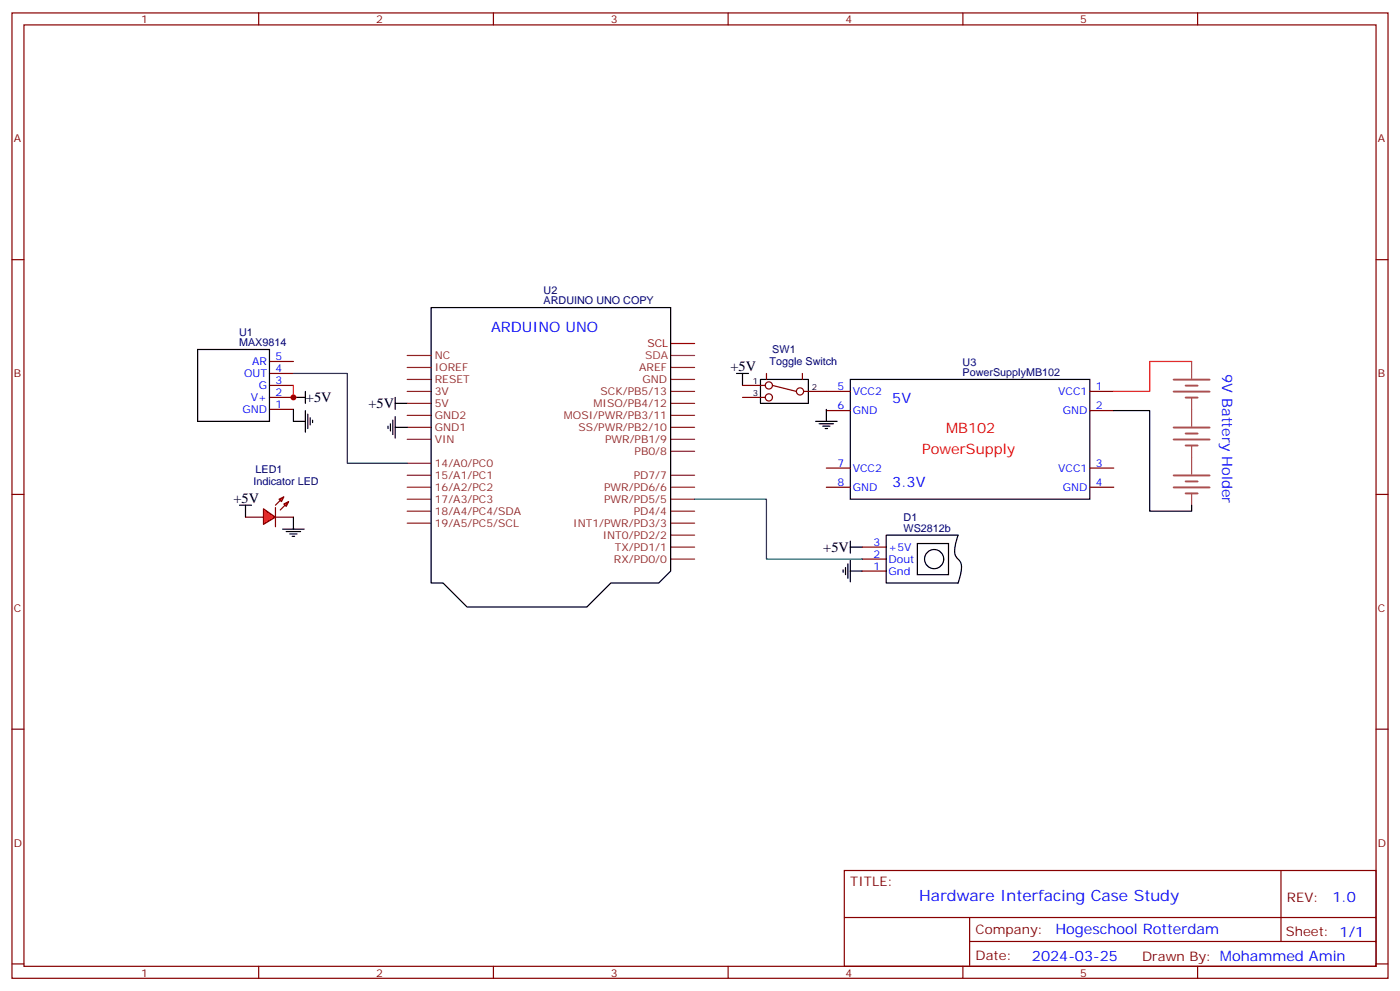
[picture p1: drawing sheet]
<svg xmlns="http://www.w3.org/2000/svg" width="412mm" height="292mm" viewBox="0 0 412 292" stroke-linecap="round" stroke-linejoin="round" font-family="sans-serif">
<g fill="none" stroke="#870000" stroke-width=".35">
<path d="M3.5 3.8h405.4v284.3h-405.4zM7.1 7.3h398.2v277.3h-398.2zM76.2 3.8v3.5M145.3 3.8v3.5M214.5 3.8v3.5M283.6 3.8v3.5M352.8 3.8v3.5M3.5 76.5h3.6M405.3 76.5h3.6M79.4 117.1h7M79.4 113.5h7M79.4 110h7"/>
<path d="M79.4 106.5h7M243.4 115.3h7.1M321 115.3h7.1M79.4 120.6h7M243.4 120.9h7.1M243.4 137.9h7.1M321 120.9h7.1M321 137.9h7.1M3.5 145.6h3.6M243.4 143.5h7.1M321 143.5h7.1M405.3 145.6h3.6"/>
<path d="M254 168.2h7.1M254 164.7h7.1M254 161.1h7.1M3.5 214.8h3.6M405.3 214.8h3.6M248.7 256.4h156.6v28.2h-156.6zM377.3 256.4v20.9M248.7 270.2h156.5M285.6 277.3h119.6M285.6 270.2v14.2M3.5 283.9h3.6M76.2 284.6v3.5"/>
<path d="M145.3 284.6v3.5M214.5 284.6v3.5M283.6 284.6v3.5M352.8 284.6v3.5M405.3 283.9h3.6"/>
</g>
<g fill="none" stroke="#000" stroke-width=".35">
<path d="M127 90.6h70.6v77.6l-3.6 3.5h-14.1l-7 7.1h-35.3l-7.1-7.1h-3.5zM58.2 102.9h21.2v21.2h-21.2zM86.4 117.1h3.6M90 115.3v3.5M116.4 118.8h3.5M116.4 117.1v3.5M217 110h3.5M218.7 110v3.5M250.5 111.8h70.5v35.2h-70.5zM86.4 120.6v3.5h3.6M90 120.9v6.4M90.7 122v4.2"/>
<path d="M91.4 123v2.2M92.1 123.8v.7M114.3 125.5v.7M115 124.8v2.1M115.7 123.8v4.2M116.4 122.7v6.3M116.4 125.9h3.5M240.2 124.1h6.4M241.3 124.8h4.2M242.4 125.5h2.1M243.1 126.2h.7M243.4 120.6v3.5"/>
<path d="M328.1 120.9h10.6v29.7h12.3v-1.8M70.6 148.8h3.5M72.3 148.8v3.5M250.5 159.4v3.5M261.1 157.6h21.1l-.5 1.6a5.6 5.6 0 0 0 0 4.8 4.1 4.1 0 0 1 1.3 4.8l-.8 2.9h-21.1zM248.4 167.9v.7M249.1 167.1v2.2M249.8 166.1v4.2M250.5 168.2h3.5M250.5 165v6.4M250.5 161.1h3.5M270.2 160.1h9.2v9.2h-9.2z"/>
<circle cx="275.2" cy="164.7" r="2.82"/>
</g>
<path d="M345.7 111.8h10.6M345.7 115.3h10.6M349.2 113.6h3.6M349.2 117.1h3.6M345.7 125.9h10.6M345.7 129.5h10.6M349.2 127.7h3.6M349.2 131.2h3.6M345.7 140h10.6M345.7 143.6h10.6M349.2 141.8h3.6M349.2 145.3h3.6" fill="none" stroke="#a64a4a" stroke-width=".56"/>
<path d="M351 106.5v3.4M351 110.1v1.4M351 117.1v7M351 124.2v1.4M351 131.2v7M351 138.3v1.4M351 145.3v3.5" fill="none" stroke="#a64a4a" stroke-width=".35"/>
<path d="M86.4 113.5v3.6M351 106.5h-12.3v8.8h-10.6" fill="none" stroke="#f00" stroke-width=".35"/>
<g fill="none" stroke="#8c2424" stroke-width=".35">
<path d="M119.9 118.8h7.1M119.9 115.3h7.1M119.9 111.8h7.1M119.9 108.2h7.1M119.9 104.7h7.1M197.6 118.8h7M197.6 115.3h7M197.6 111.8h7M197.6 108.2h7M119.9 140h7.1M119.9 129.4h7.1M119.9 125.9h7.1"/>
<path d="M119.9 122.3h7.1M119.9 136.5h7.1M197.6 140h7M197.6 132.9h7M197.6 129.4h7M197.6 125.9h7M197.6 122.3h7M119.9 154.1h7.1M119.9 150.6h7.1M119.9 147h7.1M119.9 143.5h7.1M197.6 157.6h7"/>
<path d="M197.6 154.1h7M197.6 150.6h7M197.6 147h7M197.6 143.5h7M197.6 164.7h7M197.6 161.1h7"/>
</g>
<path d="M197.6 104.7h7" fill="none" stroke="#933" stroke-width=".35"/>
<path d="M197.6 101.2h7" fill="none" stroke="#900" stroke-width=".35"/>
<path d="M86.4 110h15.9v26.5h17.6" fill="none" stroke="#008700" stroke-width=".35"/>
<g fill="#f00" stroke="#870000" stroke-width=".35">
<path d="M77.6 149.9l3.5 2.4-3.5 2.1z"/>
<path d="M81.1 149.5v5.7z"/>
</g>
<g fill="#870000" stroke="#870000" stroke-width=".35">
<path d="M81.1 148.8l1.4-1.4z"/>
<path d="M82.5 150.2l1.5-1.4z"/>
</g>
<g fill="#f00" stroke="#870000" stroke-width=".35">
<path d="M82.2 147l1.4-.7-.7 1.4z"/>
<path d="M83.6 148.4l1.4-.7-.7 1.5z"/>
</g>
<g fill="none" stroke="#870000" stroke-width=".35">
<path d="M218.7 117.1h6.7M218.7 113.5h6.7M225.8 110v1.8M227.5 113.5l7.1 1.8M236.4 110v1.8M236.7 115.3h6.7M72.3 152.3h5.3M81.1 152.3h5.3"/>
<circle cx="226.5" cy="113.5" r="1.06"/>
<circle cx="226.5" cy="117.1" r="1.06"/>
<circle cx="235.7" cy="115.3" r="1.06"/>
</g>
<path d="M224 111.8h14.1v7h-14.1zM83.3 155.9h6.3M84.3 156.6h4.2M85.4 157.3h2.1M86.1 158h.7M86.4 152.3v3.6" fill="none" stroke="#000" stroke-width=".35"/>
<path d="M204.6 147h21.2v17.7h28.2" fill="none" stroke="#008700" stroke-width=".35"/>
<circle cx="86.4" cy="117.1" r=".88" fill="#c00"/>
<text font-size="4.6" fill="#00f" x="270.8" y="265.4">Hardware Interfacing Case Study</text>
<g font-size="4.2" fill="#00f">
<text x="144.6" y="97.6">ARDUINO UNO</text>
<text x="360" y="110.2" transform="rotate(90 360 110.2)">9V Battery Holder</text>
<text x="262.8" y="118.8">5V</text>
<text x="262.8" y="143.5">3.3V</text>
<text x="392.5" y="265.7">1.0</text>
<text x="310.9" y="275.2">Hogeschool Rotterdam</text>
<text x="304" y="283">2024-03-25</text>
</g>
<g font-size="4.2">
<text x="215.2" y="109.3">+5V</text>
<text x="90.1" y="118.5">+5V</text>
<text x="108.6" y="120.2">+5V</text>
<text x="68.8" y="148.1">+5V</text>
<text x="242.5" y="162.5">+5V</text>
</g>
<g font-size="4.2" fill="#f00">
<text x="278.7" y="127.6">MB102</text>
<text x="271.6" y="133.7">PowerSupply</text>
</g>
<g font-size="3.9" fill="#800">
<text x="250.5" y="261">TITLE:</text>
<text x="379.1" y="265.7">REV:</text>
<text x="287.4" y="275.2">Company:</text>
<text x="378.7" y="275.8">Sheet: 1/1</text>
<text x="287.4" y="282.9">Date:</text>
<text x="336.4" y="282.9">Drawn By: Mohammed Amin</text>
</g>
<g font-size="3.2" fill="#800">
<text x="41.6" y="6.8">1</text>
<text x="110.8" y="6.8">2</text>
<text x="179.9" y="6.8">3</text>
<text x="249.1" y="6.8">4</text>
<text x="318.2" y="6.8">5</text>
<text x="4.1" y="41.9">A</text>
<text x="405.9" y="41.9">A</text>
<text x="4.1" y="111.1">B</text>
<text x="405.9" y="111.1">B</text>
<text x="4.1" y="180.2">C</text>
<text x="405.9" y="180.2">C</text>
<text x="4.1" y="249.3">D</text>
<text x="405.9" y="249.3">D</text>
<text x="41.6" y="287.6">1</text>
<text x="110.8" y="287.6">2</text>
<text x="179.9" y="287.6">3</text>
<text x="249.1" y="287.6">4</text>
<text x="318.2" y="287.6">5</text>
</g>
<g font-size="3.2" fill="#000080">
<text x="160.1" y="89.5">ARDUINO UNO COPY</text>
<text x="160.1" y="86.6">U2</text>
<text x="70.4" y="101.9">MAX9814</text>
<text x="70.4" y="98.8">U1</text>
<text x="226.7" y="107.6">Toggle Switch</text>
<text x="227.5" y="104.1">SW1</text>
<text x="283.5" y="107.7">U3</text>
<text x="283.5" y="110.7">PowerSupplyMB102</text>
<text x="74.7" y="142.8">Indicator LED</text>
<text x="75.3" y="139.3">LED1</text>
<text x="266.2" y="153.3">D1</text>
<text x="266.2" y="156.6">WS2812b</text>
</g>
<g font-size="3.2" fill="#00f">
<text x="74.3" y="107.5">AR</text>
<text x="81.1" y="106.1">5</text>
<text x="71.9" y="111.1">OUT</text>
<text x="81.1" y="113.2">3</text>
<text x="81.1" y="109.6">4</text>
<text x="73.9" y="118.1">V+</text>
<text x="76.2" y="114.6">G</text>
<text x="81.1" y="116.7">2</text>
<text x="246.7" y="114.9">5</text>
<text x="251.2" y="116.3">VCC2</text>
<text x="311.7" y="116.3">VCC1</text>
<text x="322.8" y="114.9">1</text>
<text x="71.4" y="121.6">GND</text>
<text x="81.1" y="120.2">1</text>
<text x="246.7" y="120.6">6</text>
<text x="251.2" y="122">GND</text>
<text x="313" y="122">GND</text>
<text x="322.8" y="120.6">2</text>
<text x="246.7" y="137.5">7</text>
<text x="322.8" y="137.5">3</text>
<text x="246.7" y="143.2">8</text>
<text x="251.2" y="138.9">VCC2</text>
<text x="311.7" y="138.9">VCC1</text>
<text x="322.8" y="143.2">4</text>
<text x="251.2" y="144.6">GND</text>
<text x="313" y="144.6">GND</text>
<text x="257.3" y="160.8">3</text>
<text x="257.3" y="167.9">1</text>
<text x="257.3" y="164.3">2</text>
<text x="261.8" y="165.7">Dout</text>
<text x="261.8" y="162.2">+5V</text>
<text x="261.8" y="169.3">Gnd</text>
</g>
<g font-size="3.2" fill="#8d2323">
<text x="128.1" y="105.8">NC</text>
<text x="128.1" y="112.8">RESET</text>
<text x="128.1" y="109.3">IOREF</text>
<text x="188.3" y="109.3">AREF</text>
<text x="189.2" y="112.8">GND</text>
<text x="128.1" y="119.9">5V</text>
<text x="128.1" y="116.3">3V</text>
<text x="174.8" y="119.9">MISO/PB4/12</text>
<text x="176.9" y="116.3">SCK/PB5/13</text>
<text x="128.1" y="123.4">GND2</text>
<text x="166.1" y="123.4">MOSI/PWR/PB3/11</text>
<text x="128.1" y="130.5">VIN</text>
<text x="128.1" y="126.9">GND1</text>
<text x="170.4" y="126.9">SS/PWR/PB2/10</text>
<text x="178.2" y="130.5">PWR/PB1/9</text>
<text x="128.1" y="137.5">14/A0/PC0</text>
<text x="186.9" y="134">PB0/8</text>
<text x="128.1" y="141">15/A1/PC1</text>
<text x="186.7" y="141">PD7/7</text>
<text x="128.1" y="148.1">17/A3/PC3</text>
<text x="128.1" y="144.6">16/A2/PC2</text>
<text x="178" y="148.1">PWR/PD5/5</text>
<text x="178" y="144.6">PWR/PD6/6</text>
<text x="128.1" y="155.2">19/A5/PC5/SCL</text>
<text x="128.1" y="151.6">18/A4/PC4/SDA</text>
<text x="168.8" y="155.2">INT1/PWR/PD3/3</text>
<text x="186.7" y="151.6">PD4/4</text>
<text x="177.5" y="158.7">INT0/PD2/2</text>
<text x="180.8" y="165.7">RX/PD0/0</text>
<text x="181.1" y="162.2">TX/PD1/1</text>
</g>
<text font-size="3.2" fill="#933" x="190.1" y="105.8">SDA</text>
<text font-size="3.2" fill="#900" x="190.7" y="102.2">SCL</text>
<g font-size="2.5">
<text x="221.7" y="113.2">1</text>
<text x="221.7" y="116.7">3</text>
<text x="239.2" y="114.9">2</text>
</g>
</svg>
